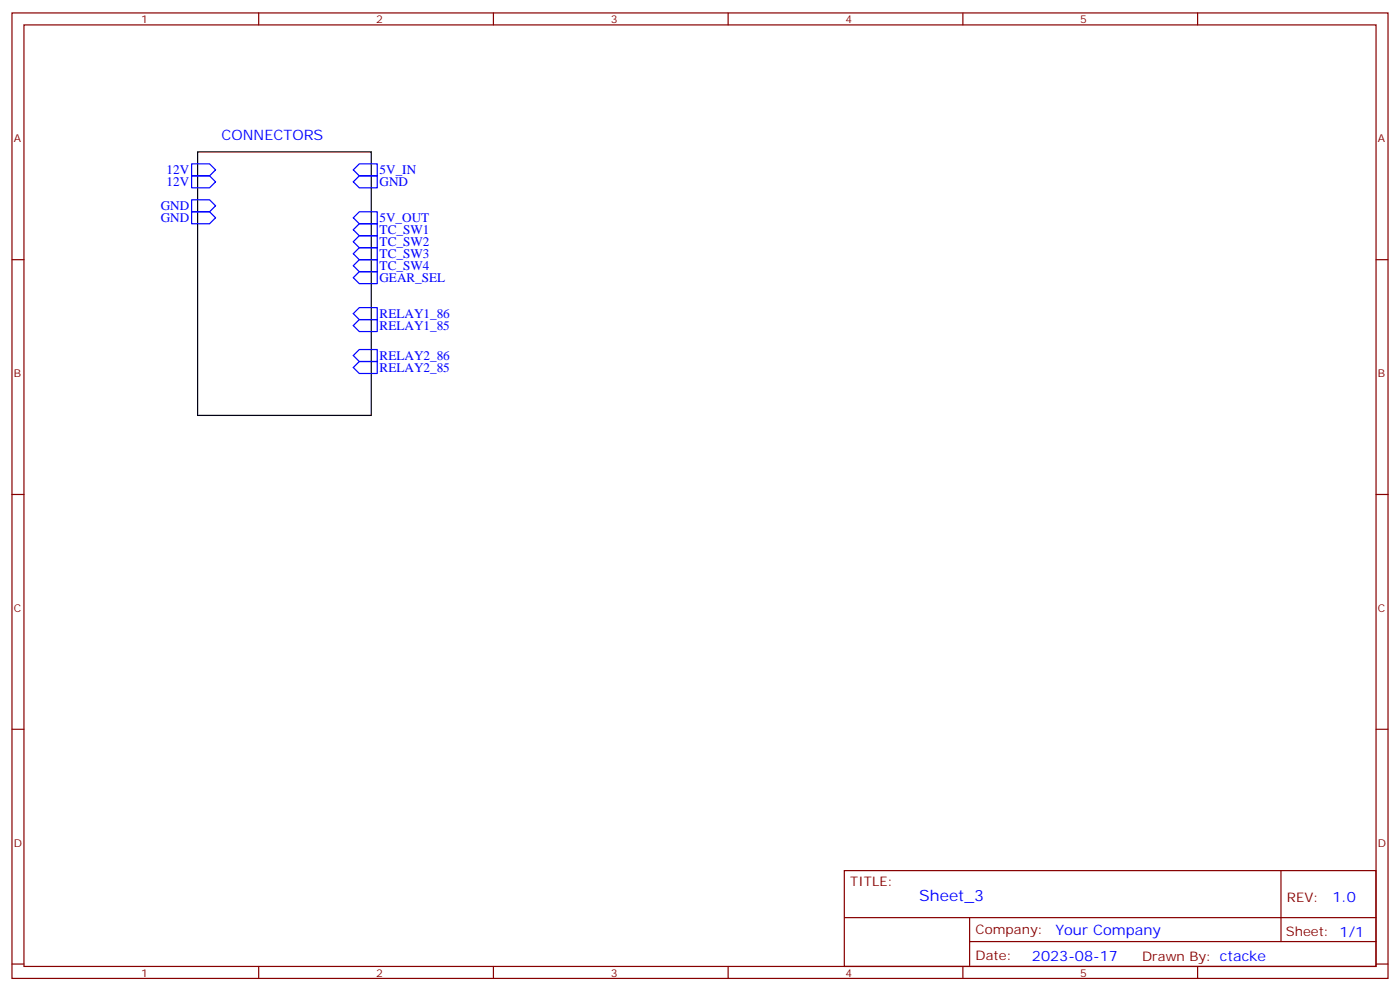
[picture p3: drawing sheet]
<svg xmlns="http://www.w3.org/2000/svg" width="412mm" height="292mm" viewBox="0 0 412 292" stroke-linecap="round" stroke-linejoin="round" font-family="sans-serif">
<g fill="none" stroke="#870000" stroke-width=".35">
<path d="M3.5 3.8h405.4v284.3h-405.4zM7.1 7.3h398.2v277.3h-398.2zM76.2 3.8v3.5M145.3 3.8v3.5M214.5 3.8v3.5M283.6 3.8v3.5M352.8 3.8v3.5M3.5 76.5h3.6M405.3 76.5h3.6M3.5 145.6h3.6M405.3 145.6h3.6M3.5 214.8h3.6"/>
<path d="M405.3 214.8h3.6M248.7 256.4h156.6v28.2h-156.6zM377.3 256.4v20.9M248.7 270.2h156.5M285.6 277.3h119.6M285.6 270.2v14.2M3.5 283.9h3.6M76.2 284.6v3.5M145.3 284.6v3.5M214.5 284.6v3.5M283.6 284.6v3.5M352.8 284.6v3.5"/>
<path d="M405.3 283.9h3.6"/>
</g>
<path d="M58.2 44.7h51.2v77.6h-51.2z" fill="none" stroke="#000" stroke-width=".35"/>
<g fill="none" stroke="#00f" stroke-width=".35">
<path d="M56.4 58.8h5.3l1.8 1.8-1.8 1.8h-5.3zM56.4 51.8h5.3l1.8 1.8-1.8 1.7h-5.3zM56.4 48.3h5.3l1.8 1.7-1.8 1.8h-5.3zM104.1 53.6l1.7-1.8h5.3v3.5h-5.3zM104.1 50l1.7-1.7h5.3v3.5h-5.3zM56.4 62.4h5.3l1.8 1.7-1.8 1.8h-5.3zM104.1 78.2l1.7-1.7h5.3v3.5h-5.3zM104.1 74.7l1.7-1.7h5.3v3.5h-5.3zM104.1 67.7l1.7-1.8h5.3v3.5h-5.3zM104.1 64.1l1.7-1.7h5.3v3.5h-5.3zM105.8 69.4h5.3v3.6h-5.3l-1.7-1.8zM104.1 95.9l1.7-1.8h5.3v3.5h-5.3z"/>
<path d="M104.1 92.4l1.7-1.8h5.3v3.5h-5.3zM104.1 81.8l1.7-1.8h5.3v3.5h-5.3zM104.1 108.2l1.7-1.7h5.3v3.5h-5.3zM104.1 104.7l1.7-1.8h5.3v3.6h-5.3z"/>
</g>
<text font-size="4.6" fill="#00f" x="270.8" y="265.4">Sheet_3</text>
<g font-size="4.2" fill="#00f">
<text x="65.3" y="41.2">CONNECTORS</text>
<text x="392.5" y="265.7">1.0</text>
<text x="310.9" y="275.2">Your Company</text>
<text x="304" y="283">2023-08-17</text>
</g>
<g font-size="3.9" fill="#00f">
<text x="49.1" y="51.3">12V</text>
<text x="111.8" y="51.3">5V_IN</text>
<text x="49.1" y="54.8">12V</text>
<text x="111.8" y="54.8">GND</text>
<text x="47.4" y="65.4">GND</text>
<text x="47.4" y="61.9">GND</text>
<text x="111.8" y="65.4">5V_OUT</text>
<text x="111.8" y="68.9">TC_SW1</text>
<text x="111.8" y="76">TC_SW3</text>
<text x="111.8" y="72.4">TC_SW2</text>
<text x="111.8" y="83">GEAR_SEL</text>
<text x="111.8" y="79.5">TC_SW4</text>
<text x="111.8" y="93.6">RELAY1_86</text>
<text x="111.8" y="97.1">RELAY1_85</text>
<text x="111.8" y="106">RELAY2_86</text>
<text x="111.8" y="109.5">RELAY2_85</text>
</g>
<g font-size="3.9" fill="#800">
<text x="250.5" y="261">TITLE:</text>
<text x="379.1" y="265.7">REV:</text>
<text x="287.4" y="275.2">Company:</text>
<text x="378.7" y="275.8">Sheet: 1/1</text>
<text x="287.4" y="282.9">Date:</text>
<text x="336.4" y="282.9">Drawn By: ctacke</text>
</g>
<g font-size="3.2" fill="#800">
<text x="41.6" y="6.8">1</text>
<text x="110.8" y="6.8">2</text>
<text x="179.9" y="6.8">3</text>
<text x="249.1" y="6.8">4</text>
<text x="318.2" y="6.8">5</text>
<text x="4.1" y="41.9">A</text>
<text x="405.9" y="41.9">A</text>
<text x="4.1" y="111.1">B</text>
<text x="405.9" y="111.1">B</text>
<text x="4.1" y="180.2">C</text>
<text x="405.9" y="180.2">C</text>
<text x="4.1" y="249.3">D</text>
<text x="405.9" y="249.3">D</text>
<text x="41.6" y="287.6">1</text>
<text x="110.8" y="287.6">2</text>
<text x="179.9" y="287.6">3</text>
<text x="249.1" y="287.6">4</text>
<text x="318.2" y="287.6">5</text>
</g>
</svg>
